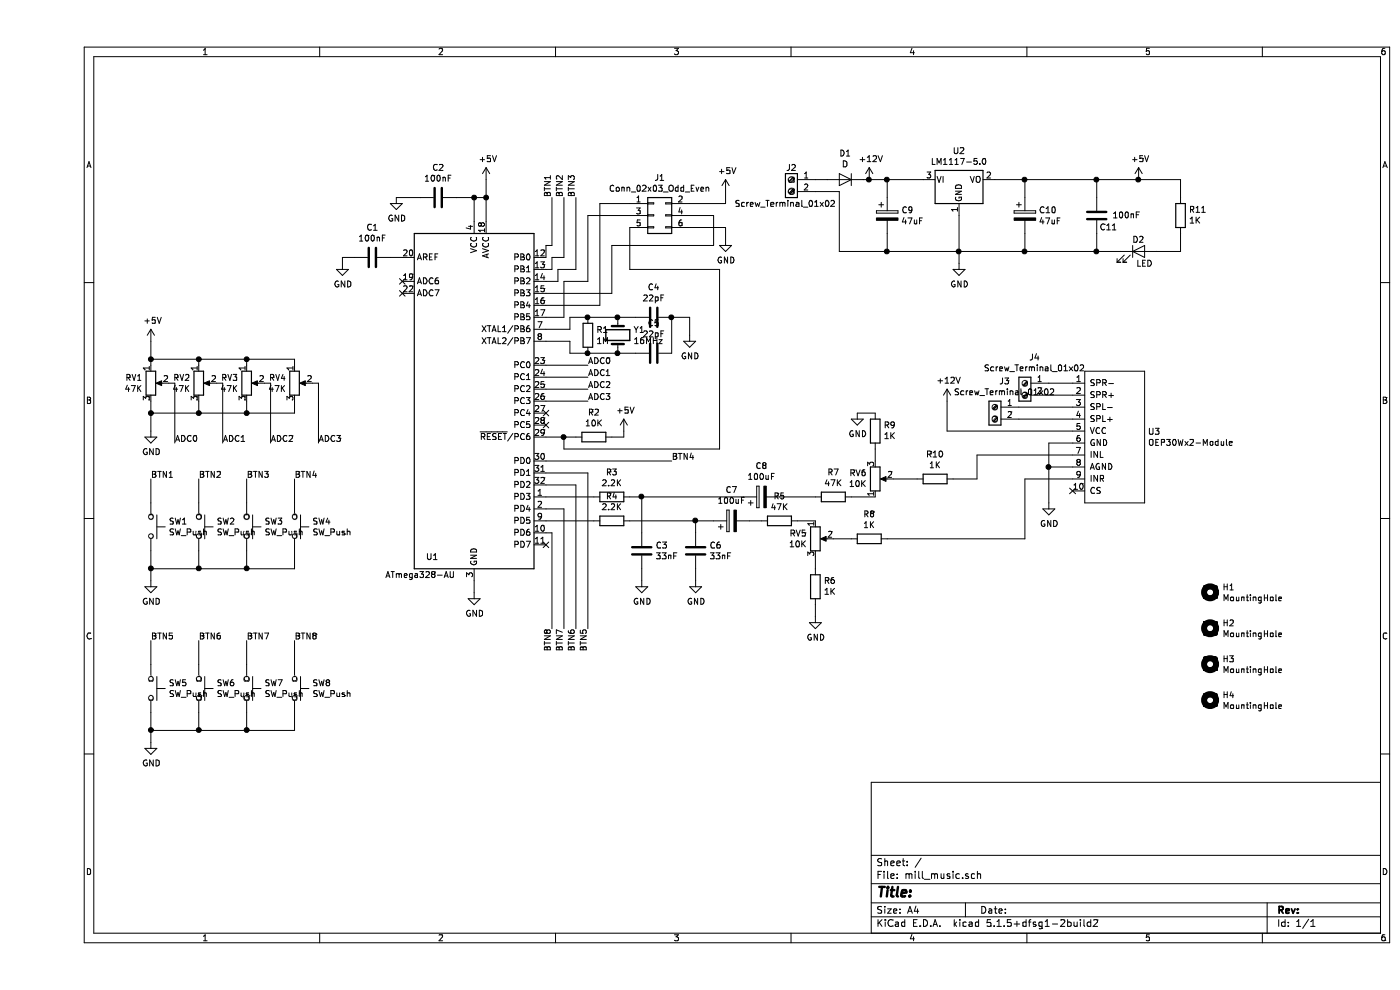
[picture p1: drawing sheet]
EESchema Schematic File Version 4
EELAYER 30 0
EELAYER END
$Descr A4 11693 8268
encoding utf-8
Sheet 1 1
Title ""
Date ""
Rev ""
Comp ""
Comment1 ""
Comment2 ""
Comment3 ""
Comment4 ""
$EndDescr
$Comp
L Device:R R2
U 1 1
P 4650 3650
F 0 "R2" V 4443 3650 50  0000 C CNN
F 1 "10K" V 4534 3650 50  0000 C CNN
F 2 "Capacitor_THT:C_Disc_D3.4mm_W2.1mm_P2.50mm" V 4580 3650 50  0001 C CNN
F 3 "~" H 4650 3650 50  0001 C CNN
	1    4650 3650
	0    1    1    0   
$EndComp
$Comp
L Device:Crystal Y1
U 1 1
P 4850 2800
F 0 "Y1" V 4804 2931 50  0000 L CNN
F 1 "16MHz" V 4895 2931 50  0000 L CNN
F 2 "Crystal:Crystal_HC49-U_Vertical" H 4850 2800 50  0001 C CNN
F 3 "~" H 4850 2800 50  0001 C CNN
	1    4850 2800
	0    1    1    0   
$EndComp
$Comp
L Device:C C4
U 1 1
P 5150 2650
F 0 "C4" V 4898 2650 50  0000 C CNN
F 1 "22pF" V 4989 2650 50  0000 C CNN
F 2 "Capacitor_SMD:C_0805_2012Metric_Pad1.15x1.40mm_HandSolder" H 5188 2500 50  0001 C CNN
F 3 "~" H 5150 2650 50  0001 C CNN
	1    5150 2650
	0    1    1    0   
$EndComp
$Comp
L Device:C C5
U 1 1
P 5150 2950
F 0 "C5" V 4898 2950 50  0000 C CNN
F 1 "22pF" V 4989 2950 50  0000 C CNN
F 2 "Capacitor_SMD:C_0805_2012Metric_Pad1.15x1.40mm_HandSolder" H 5188 2800 50  0001 C CNN
F 3 "~" H 5150 2950 50  0001 C CNN
	1    5150 2950
	0    1    1    0   
$EndComp
Wire Wire Line
	4250 2750 4450 2750
Wire Wire Line
	4450 2750 4450 2650
Wire Wire Line
	4450 2650 4600 2650
Wire Wire Line
	4250 2850 4450 2850
Wire Wire Line
	4450 2850 4450 2950
Wire Wire Line
	4450 2950 4600 2950
$Comp
L power:GND #PWR0101
U 1 1
P 5450 2800
F 0 "#PWR0101" H 5450 2550 50  0001 C CNN
F 1 "GND" H 5455 2627 50  0000 C CNN
F 2 "" H 5450 2800 50  0001 C CNN
F 3 "" H 5450 2800 50  0001 C CNN
	1    5450 2800
	1    0    0    -1  
$EndComp
$Comp
L Device:R R1
U 1 1
P 4600 2800
F 0 "R1" H 4670 2846 50  0000 L CNN
F 1 "1M" H 4670 2755 50  0000 L CNN
F 2 "Capacitor_THT:C_Disc_D3.4mm_W2.1mm_P2.50mm" V 4530 2800 50  0001 C CNN
F 3 "~" H 4600 2800 50  0001 C CNN
	1    4600 2800
	1    0    0    -1  
$EndComp
Wire Wire Line
	4600 2650 4850 2650
Connection ~ 4600 2650
Wire Wire Line
	4850 2650 5000 2650
Connection ~ 4850 2650
Wire Wire Line
	5300 2650 5450 2650
Wire Wire Line
	5450 2650 5450 2800
Wire Wire Line
	5300 2950 5300 2650
Connection ~ 5300 2650
Wire Wire Line
	4600 2950 4850 2950
Connection ~ 4600 2950
Wire Wire Line
	4850 2950 5000 2950
Connection ~ 4850 2950
Wire Wire Line
	4250 3650 4400 3650
$Comp
L Device:C C1
U 1 1
P 2800 2150
F 0 "C1" V 2548 2150 50  0000 C CNN
F 1 "100nF" V 2639 2150 50  0000 C CNN
F 2 "Capacitor_SMD:C_0805_2012Metric_Pad1.15x1.40mm_HandSolder" H 2838 2000 50  0001 C CNN
F 3 "~" H 2800 2150 50  0001 C CNN
	1    2800 2150
	0    1    1    0   
$EndComp
$Comp
L power:GND #PWR0102
U 1 1
P 2550 2200
F 0 "#PWR0102" H 2550 1950 50  0001 C CNN
F 1 "GND" H 2555 2027 50  0000 C CNN
F 2 "" H 2550 2200 50  0001 C CNN
F 3 "" H 2550 2200 50  0001 C CNN
	1    2550 2200
	1    0    0    -1  
$EndComp
Wire Wire Line
	2550 2200 2550 2150
Wire Wire Line
	2550 2150 2650 2150
Wire Wire Line
	2950 2150 3050 2150
$Comp
L power:GND #PWR0103
U 1 1
P 3650 4950
F 0 "#PWR0103" H 3650 4700 50  0001 C CNN
F 1 "GND" H 3655 4777 50  0000 C CNN
F 2 "" H 3650 4950 50  0001 C CNN
F 3 "" H 3650 4950 50  0001 C CNN
	1    3650 4950
	1    0    0    -1  
$EndComp
Wire Wire Line
	3650 4850 3650 4950
$Comp
L power:+5V #PWR0104
U 1 1
P 3750 1500
F 0 "#PWR0104" H 3750 1350 50  0001 C CNN
F 1 "+5V" H 3765 1673 50  0000 C CNN
F 2 "" H 3750 1500 50  0001 C CNN
F 3 "" H 3750 1500 50  0001 C CNN
	1    3750 1500
	1    0    0    -1  
$EndComp
Wire Wire Line
	3650 1650 3650 1850
Wire Wire Line
	3750 1650 3750 1850
$Comp
L power:+5V #PWR0105
U 1 1
P 4900 3600
F 0 "#PWR0105" H 4900 3450 50  0001 C CNN
F 1 "+5V" H 4915 3773 50  0000 C CNN
F 2 "" H 4900 3600 50  0001 C CNN
F 3 "" H 4900 3600 50  0001 C CNN
	1    4900 3600
	1    0    0    -1  
$EndComp
Wire Wire Line
	4800 3650 4900 3650
Wire Wire Line
	4900 3650 4900 3600
$Comp
L Connector_Generic:Conn_02x03_Odd_Even J1
U 1 1
P 5150 1800
F 0 "J1" H 5200 2117 50  0000 C CNN
F 1 "Conn_02x03_Odd_Even" H 5200 2026 50  0000 C CNN
F 2 "Connector_PinHeader_2.54mm:PinHeader_2x03_P2.54mm_Vertical" H 5150 1800 50  0001 C CNN
F 3 "~" H 5150 1800 50  0001 C CNN
	1    5150 1800
	1    0    0    -1  
$EndComp
Wire Wire Line
	4250 2650 4400 2650
Wire Wire Line
	4600 1800 4950 1800
Wire Wire Line
	4250 2550 4700 2550
Wire Wire Line
	4700 1700 4950 1700
Wire Wire Line
	4250 2450 4800 2450
Wire Wire Line
	4800 2450 4800 2050
Wire Wire Line
	4800 2050 5650 2050
Wire Wire Line
	5650 2050 5650 1800
Wire Wire Line
	5650 1800 5450 1800
$Comp
L Device:R R4
U 1 1
P 4800 4350
F 0 "R4" V 4593 4350 50  0000 C CNN
F 1 "2.2K" V 4684 4350 50  0000 C CNN
F 2 "Capacitor_THT:C_Disc_D3.4mm_W2.1mm_P2.50mm" V 4730 4350 50  0001 C CNN
F 3 "~" H 4800 4350 50  0001 C CNN
	1    4800 4350
	0    1    1    0   
$EndComp
$Comp
L Device:R R3
U 1 1
P 4800 4150
F 0 "R3" V 4593 4150 50  0000 C CNN
F 1 "2.2K" V 4684 4150 50  0000 C CNN
F 2 "Capacitor_THT:C_Disc_D3.4mm_W2.1mm_P2.50mm" V 4730 4150 50  0001 C CNN
F 3 "~" H 4800 4150 50  0001 C CNN
	1    4800 4150
	0    1    1    0   
$EndComp
Wire Wire Line
	4250 4150 4650 4150
Wire Wire Line
	4250 4350 4650 4350
$Comp
L Device:C C3
U 1 1
P 5050 4600
F 0 "C3" H 5165 4646 50  0000 L CNN
F 1 "33nF" H 5165 4555 50  0000 L CNN
F 2 "Capacitor_SMD:C_0805_2012Metric_Pad1.15x1.40mm_HandSolder" H 5088 4450 50  0001 C CNN
F 3 "~" H 5050 4600 50  0001 C CNN
	1    5050 4600
	1    0    0    -1  
$EndComp
$Comp
L Device:C C6
U 1 1
P 5500 4600
F 0 "C6" H 5615 4646 50  0000 L CNN
F 1 "33nF" H 5615 4555 50  0000 L CNN
F 2 "Capacitor_SMD:C_0805_2012Metric_Pad1.15x1.40mm_HandSolder" H 5538 4450 50  0001 C CNN
F 3 "~" H 5500 4600 50  0001 C CNN
	1    5500 4600
	1    0    0    -1  
$EndComp
Wire Wire Line
	4950 4350 5500 4350
Wire Wire Line
	5500 4350 5500 4450
Wire Wire Line
	4950 4150 5050 4150
Wire Wire Line
	5050 4150 5050 4450
$Comp
L Device:CP C8
U 1 1
P 6050 4150
F 0 "C8" V 6305 4150 50  0000 C CNN
F 1 "100uF" V 6214 4150 50  0000 C CNN
F 2 "Capacitor_THT:CP_Radial_D6.3mm_P2.50mm" H 6088 4000 50  0001 C CNN
F 3 "~" H 6050 4150 50  0001 C CNN
	1    6050 4150
	0    -1   -1   0   
$EndComp
$Comp
L Device:CP C7
U 1 1
P 5800 4350
F 0 "C7" V 6055 4350 50  0000 C CNN
F 1 "100uF" V 5964 4350 50  0000 C CNN
F 2 "Capacitor_THT:CP_Radial_D6.3mm_P2.50mm" H 5838 4200 50  0001 C CNN
F 3 "~" H 5800 4350 50  0001 C CNN
	1    5800 4350
	0    -1   -1   0   
$EndComp
$Comp
L Device:R R5
U 1 1
P 6200 4350
F 0 "R5" V 5993 4350 50  0000 C CNN
F 1 "47K" V 6084 4350 50  0000 C CNN
F 2 "Capacitor_THT:C_Disc_D3.4mm_W2.1mm_P2.50mm" V 6130 4350 50  0001 C CNN
F 3 "~" H 6200 4350 50  0001 C CNN
	1    6200 4350
	0    1    1    0   
$EndComp
$Comp
L Device:R R7
U 1 1
P 6650 4150
F 0 "R7" V 6443 4150 50  0000 C CNN
F 1 "47K" V 6534 4150 50  0000 C CNN
F 2 "Capacitor_THT:C_Disc_D3.4mm_W2.1mm_P2.50mm" V 6580 4150 50  0001 C CNN
F 3 "~" H 6650 4150 50  0001 C CNN
	1    6650 4150
	0    1    1    0   
$EndComp
Wire Wire Line
	4950 1900 4950 2250
Wire Wire Line
	5700 2250 5700 3750
Wire Wire Line
	5700 3750 4400 3750
Wire Wire Line
	4400 3750 4400 3650
Connection ~ 4400 3650
Wire Wire Line
	4400 3650 4500 3650
Wire Wire Line
	5050 4150 5900 4150
Connection ~ 5050 4150
Wire Wire Line
	5500 4350 5650 4350
Connection ~ 5500 4350
$Comp
L Device:R_POT RV5
U 1 1
P 6500 4500
F 0 "RV5" H 6431 4546 50  0000 R CNN
F 1 "10K" H 6431 4455 50  0000 R CNN
F 2 "Connector_PinHeader_2.54mm:PinHeader_1x03_P2.54mm_Vertical" H 6500 4500 50  0001 C CNN
F 3 "~" H 6500 4500 50  0001 C CNN
	1    6500 4500
	1    0    0    -1  
$EndComp
$Comp
L Device:R R8
U 1 1
P 6950 4500
F 0 "R8" V 6743 4500 50  0000 C CNN
F 1 "1K" V 6834 4500 50  0000 C CNN
F 2 "Capacitor_THT:C_Disc_D3.4mm_W2.1mm_P2.50mm" V 6880 4500 50  0001 C CNN
F 3 "~" H 6950 4500 50  0001 C CNN
	1    6950 4500
	0    1    1    0   
$EndComp
$Comp
L Device:R_POT RV6
U 1 1
P 7000 4000
F 0 "RV6" H 6931 3954 50  0000 R CNN
F 1 "10K" H 6931 4045 50  0000 R CNN
F 2 "Connector_PinHeader_2.54mm:PinHeader_1x03_P2.54mm_Vertical" H 7000 4000 50  0001 C CNN
F 3 "~" H 7000 4000 50  0001 C CNN
	1    7000 4000
	1    0    0    1   
$EndComp
$Comp
L Device:R R10
U 1 1
P 7500 4000
F 0 "R10" V 7293 4000 50  0000 C CNN
F 1 "1K" V 7384 4000 50  0000 C CNN
F 2 "Capacitor_THT:C_Disc_D3.4mm_W2.1mm_P2.50mm" V 7430 4000 50  0001 C CNN
F 3 "~" H 7500 4000 50  0001 C CNN
	1    7500 4000
	0    1    1    0   
$EndComp
Wire Wire Line
	6200 4150 6500 4150
Wire Wire Line
	6800 4150 7000 4150
Wire Wire Line
	6650 4500 6800 4500
Wire Wire Line
	6350 4350 6500 4350
Wire Wire Line
	5950 4350 6050 4350
Wire Wire Line
	7150 4000 7350 4000
$Comp
L Device:R R6
U 1 1
P 6500 4900
F 0 "R6" H 6430 4854 50  0000 R CNN
F 1 "1K" H 6430 4945 50  0000 R CNN
F 2 "Capacitor_THT:C_Disc_D3.4mm_W2.1mm_P2.50mm" V 6430 4900 50  0001 C CNN
F 3 "~" H 6500 4900 50  0001 C CNN
	1    6500 4900
	-1   0    0    1   
$EndComp
$Comp
L Device:R R9
U 1 1
P 7000 3600
F 0 "R9" H 6930 3554 50  0000 R CNN
F 1 "1K" H 6930 3645 50  0000 R CNN
F 2 "Capacitor_THT:C_Disc_D3.4mm_W2.1mm_P2.50mm" V 6930 3600 50  0001 C CNN
F 3 "~" H 7000 3600 50  0001 C CNN
	1    7000 3600
	-1   0    0    1   
$EndComp
Wire Wire Line
	7000 3750 7000 3850
Wire Wire Line
	6500 4650 6500 4750
$Comp
L power:GND #PWR0106
U 1 1
P 6500 5150
F 0 "#PWR0106" H 6500 4900 50  0001 C CNN
F 1 "GND" H 6505 4977 50  0000 C CNN
F 2 "" H 6500 5150 50  0001 C CNN
F 3 "" H 6500 5150 50  0001 C CNN
	1    6500 5150
	1    0    0    -1  
$EndComp
$Comp
L power:GND #PWR0107
U 1 1
P 6850 3450
F 0 "#PWR0107" H 6850 3200 50  0001 C CNN
F 1 "GND" H 6855 3277 50  0000 C CNN
F 2 "" H 6850 3450 50  0001 C CNN
F 3 "" H 6850 3450 50  0001 C CNN
	1    6850 3450
	1    0    0    -1  
$EndComp
Wire Wire Line
	6850 3450 7000 3450
Wire Wire Line
	6500 5050 6500 5150
$Comp
L power:+5V #PWR0108
U 1 1
P 5750 1600
F 0 "#PWR0108" H 5750 1450 50  0001 C CNN
F 1 "+5V" H 5765 1773 50  0000 C CNN
F 2 "" H 5750 1600 50  0001 C CNN
F 3 "" H 5750 1600 50  0001 C CNN
	1    5750 1600
	1    0    0    -1  
$EndComp
$Comp
L power:GND #PWR0109
U 1 1
P 5750 2000
F 0 "#PWR0109" H 5750 1750 50  0001 C CNN
F 1 "GND" H 5755 1827 50  0000 C CNN
F 2 "" H 5750 2000 50  0001 C CNN
F 3 "" H 5750 2000 50  0001 C CNN
	1    5750 2000
	1    0    0    -1  
$EndComp
Wire Wire Line
	5450 1900 5750 1900
Wire Wire Line
	5750 1900 5750 2000
Wire Wire Line
	5450 1700 5750 1700
Wire Wire Line
	5750 1700 5750 1600
$Comp
L power:GND #PWR0110
U 1 1
P 5500 4850
F 0 "#PWR0110" H 5500 4600 50  0001 C CNN
F 1 "GND" H 5505 4677 50  0000 C CNN
F 2 "" H 5500 4850 50  0001 C CNN
F 3 "" H 5500 4850 50  0001 C CNN
	1    5500 4850
	1    0    0    -1  
$EndComp
$Comp
L power:GND #PWR0111
U 1 1
P 5050 4850
F 0 "#PWR0111" H 5050 4600 50  0001 C CNN
F 1 "GND" H 5055 4677 50  0000 C CNN
F 2 "" H 5050 4850 50  0001 C CNN
F 3 "" H 5050 4850 50  0001 C CNN
	1    5050 4850
	1    0    0    -1  
$EndComp
Wire Wire Line
	5050 4850 5050 4750
Wire Wire Line
	5500 4750 5500 4850
$Comp
L Device:R_POT RV1
U 1 1
P 950 3200
F 0 "RV1" H 881 3246 50  0000 R CNN
F 1 "47K" H 881 3155 50  0000 R CNN
F 2 "Connector_PinHeader_2.54mm:PinHeader_1x03_P2.54mm_Vertical" H 950 3200 50  0001 C CNN
F 3 "~" H 950 3200 50  0001 C CNN
	1    950  3200
	1    0    0    -1  
$EndComp
$Comp
L Device:R_POT RV2
U 1 1
P 1350 3200
F 0 "RV2" H 1281 3246 50  0000 R CNN
F 1 "47K" H 1281 3155 50  0000 R CNN
F 2 "Connector_PinHeader_2.54mm:PinHeader_1x03_P2.54mm_Vertical" H 1350 3200 50  0001 C CNN
F 3 "~" H 1350 3200 50  0001 C CNN
	1    1350 3200
	1    0    0    -1  
$EndComp
$Comp
L Device:R_POT RV3
U 1 1
P 1750 3200
F 0 "RV3" H 1681 3246 50  0000 R CNN
F 1 "47K" H 1681 3155 50  0000 R CNN
F 2 "Connector_PinHeader_2.54mm:PinHeader_1x03_P2.54mm_Vertical" H 1750 3200 50  0001 C CNN
F 3 "~" H 1750 3200 50  0001 C CNN
	1    1750 3200
	1    0    0    -1  
$EndComp
$Comp
L Device:R_POT RV4
U 1 1
P 2150 3200
F 0 "RV4" H 2081 3246 50  0000 R CNN
F 1 "47K" H 2081 3155 50  0000 R CNN
F 2 "Connector_PinHeader_2.54mm:PinHeader_1x03_P2.54mm_Vertical" H 2150 3200 50  0001 C CNN
F 3 "~" H 2150 3200 50  0001 C CNN
	1    2150 3200
	1    0    0    -1  
$EndComp
$Comp
L power:GND #PWR0112
U 1 1
P 950 3600
F 0 "#PWR0112" H 950 3350 50  0001 C CNN
F 1 "GND" H 955 3427 50  0000 C CNN
F 2 "" H 950 3600 50  0001 C CNN
F 3 "" H 950 3600 50  0001 C CNN
	1    950  3600
	1    0    0    -1  
$EndComp
$Comp
L power:+5V #PWR0113
U 1 1
P 950 2850
F 0 "#PWR0113" H 950 2700 50  0001 C CNN
F 1 "+5V" H 965 3023 50  0000 C CNN
F 2 "" H 950 2850 50  0001 C CNN
F 3 "" H 950 2850 50  0001 C CNN
	1    950  2850
	1    0    0    -1  
$EndComp
Wire Wire Line
	950  2850 950  3000
Wire Wire Line
	950  3000 1350 3000
Wire Wire Line
	1350 3000 1350 3050
Connection ~ 950  3000
Wire Wire Line
	950  3000 950  3050
Wire Wire Line
	1350 3000 1750 3000
Wire Wire Line
	1750 3000 1750 3050
Connection ~ 1350 3000
Wire Wire Line
	1750 3000 2150 3000
Wire Wire Line
	2150 3000 2150 3050
Connection ~ 1750 3000
Wire Wire Line
	2150 3350 2150 3450
Wire Wire Line
	2150 3450 1750 3450
Wire Wire Line
	950  3450 950  3350
Wire Wire Line
	950  3600 950  3450
Connection ~ 950  3450
Wire Wire Line
	1350 3350 1350 3450
Connection ~ 1350 3450
Wire Wire Line
	1350 3450 950  3450
Wire Wire Line
	1750 3350 1750 3450
Connection ~ 1750 3450
Wire Wire Line
	1750 3450 1350 3450
Wire Wire Line
	1900 3200 1950 3200
Wire Wire Line
	1950 3200 1950 3700
Wire Wire Line
	4250 3050 4600 3050
Wire Wire Line
	4250 3150 4600 3150
Wire Wire Line
	4250 3250 4600 3250
Wire Wire Line
	4250 3350 4600 3350
Text Label 4600 3050 0    50   ~ 0
ADC0
Text Label 4600 3150 0    50   ~ 0
ADC1
Text Label 4600 3250 0    50   ~ 0
ADC2
Text Label 4600 3350 0    50   ~ 0
ADC3
Text Label 1950 3700 0    50   ~ 0
ADC2
Wire Wire Line
	2300 3200 2350 3200
Wire Wire Line
	2350 3200 2350 3700
Wire Wire Line
	1500 3200 1550 3200
Wire Wire Line
	1550 3200 1550 3700
Wire Wire Line
	1100 3200 1150 3200
Wire Wire Line
	1150 3200 1150 3700
Text Label 1550 3700 0    50   ~ 0
ADC1
Text Label 1150 3700 0    50   ~ 0
ADC0
Text Label 2350 3700 0    50   ~ 0
ADC3
$Comp
L Switch:SW_Push SW1
U 1 1
P 950 4400
F 0 "SW1" V 904 4548 50  0000 L CNN
F 1 "SW_Push" V 995 4548 50  0000 L CNN
F 2 "Connector_PinHeader_2.54mm:PinHeader_1x02_P2.54mm_Vertical" H 950 4600 50  0001 C CNN
F 3 "~" H 950 4600 50  0001 C CNN
	1    950  4400
	0    1    1    0   
$EndComp
$Comp
L Switch:SW_Push SW2
U 1 1
P 1350 4400
F 0 "SW2" V 1304 4548 50  0000 L CNN
F 1 "SW_Push" V 1395 4548 50  0000 L CNN
F 2 "Connector_PinHeader_2.54mm:PinHeader_1x02_P2.54mm_Vertical" H 1350 4600 50  0001 C CNN
F 3 "~" H 1350 4600 50  0001 C CNN
	1    1350 4400
	0    1    1    0   
$EndComp
$Comp
L Switch:SW_Push SW3
U 1 1
P 1750 4400
F 0 "SW3" V 1704 4548 50  0000 L CNN
F 1 "SW_Push" V 1795 4548 50  0000 L CNN
F 2 "Connector_PinHeader_2.54mm:PinHeader_1x02_P2.54mm_Vertical" H 1750 4600 50  0001 C CNN
F 3 "~" H 1750 4600 50  0001 C CNN
	1    1750 4400
	0    1    1    0   
$EndComp
$Comp
L Switch:SW_Push SW4
U 1 1
P 2150 4400
F 0 "SW4" V 2104 4548 50  0000 L CNN
F 1 "SW_Push" V 2195 4548 50  0000 L CNN
F 2 "Connector_PinHeader_2.54mm:PinHeader_1x02_P2.54mm_Vertical" H 2150 4600 50  0001 C CNN
F 3 "~" H 2150 4600 50  0001 C CNN
	1    2150 4400
	0    1    1    0   
$EndComp
$Comp
L power:GND #PWR0114
U 1 1
P 950 4850
F 0 "#PWR0114" H 950 4600 50  0001 C CNN
F 1 "GND" H 955 4677 50  0000 C CNN
F 2 "" H 950 4850 50  0001 C CNN
F 3 "" H 950 4850 50  0001 C CNN
	1    950  4850
	1    0    0    -1  
$EndComp
Wire Wire Line
	950  4850 950  4750
Wire Wire Line
	950  4750 1350 4750
Wire Wire Line
	1350 4750 1350 4600
Connection ~ 950  4750
Wire Wire Line
	950  4750 950  4600
Wire Wire Line
	1350 4750 1750 4750
Wire Wire Line
	1750 4750 1750 4600
Connection ~ 1350 4750
Wire Wire Line
	1750 4750 2150 4750
Wire Wire Line
	2150 4750 2150 4600
Connection ~ 1750 4750
Wire Wire Line
	950  4200 950  4000
Wire Wire Line
	1350 4200 1350 4000
Wire Wire Line
	1750 4200 1750 4000
Wire Wire Line
	2150 4200 2150 4000
Text Label 1750 4000 0    50   ~ 0
BTN3
Text Label 2150 4000 0    50   ~ 0
BTN4
Text Label 1350 4000 0    50   ~ 0
BTN2
Text Label 950  4000 0    50   ~ 0
BTN1
$Comp
L Switch:SW_Push SW5
U 1 1
P 950 5750
F 0 "SW5" V 904 5898 50  0000 L CNN
F 1 "SW_Push" V 995 5898 50  0000 L CNN
F 2 "Connector_PinHeader_2.54mm:PinHeader_1x02_P2.54mm_Vertical" H 950 5950 50  0001 C CNN
F 3 "~" H 950 5950 50  0001 C CNN
	1    950  5750
	0    1    1    0   
$EndComp
$Comp
L Switch:SW_Push SW6
U 1 1
P 1350 5750
F 0 "SW6" V 1304 5898 50  0000 L CNN
F 1 "SW_Push" V 1395 5898 50  0000 L CNN
F 2 "Connector_PinHeader_2.54mm:PinHeader_1x02_P2.54mm_Vertical" H 1350 5950 50  0001 C CNN
F 3 "~" H 1350 5950 50  0001 C CNN
	1    1350 5750
	0    1    1    0   
$EndComp
$Comp
L Switch:SW_Push SW7
U 1 1
P 1750 5750
F 0 "SW7" V 1704 5898 50  0000 L CNN
F 1 "SW_Push" V 1795 5898 50  0000 L CNN
F 2 "Connector_PinHeader_2.54mm:PinHeader_1x02_P2.54mm_Vertical" H 1750 5950 50  0001 C CNN
F 3 "~" H 1750 5950 50  0001 C CNN
	1    1750 5750
	0    1    1    0   
$EndComp
$Comp
L Switch:SW_Push SW8
U 1 1
P 2150 5750
F 0 "SW8" V 2104 5898 50  0000 L CNN
F 1 "SW_Push" V 2195 5898 50  0000 L CNN
F 2 "Connector_PinHeader_2.54mm:PinHeader_1x02_P2.54mm_Vertical" H 2150 5950 50  0001 C CNN
F 3 "~" H 2150 5950 50  0001 C CNN
	1    2150 5750
	0    1    1    0   
$EndComp
$Comp
L power:GND #PWR0115
U 1 1
P 950 6200
F 0 "#PWR0115" H 950 5950 50  0001 C CNN
F 1 "GND" H 955 6027 50  0000 C CNN
F 2 "" H 950 6200 50  0001 C CNN
F 3 "" H 950 6200 50  0001 C CNN
	1    950  6200
	1    0    0    -1  
$EndComp
Wire Wire Line
	950  6200 950  6100
Wire Wire Line
	950  6100 1350 6100
Wire Wire Line
	1350 6100 1350 5950
Connection ~ 950  6100
Wire Wire Line
	950  6100 950  5950
Wire Wire Line
	1350 6100 1750 6100
Wire Wire Line
	1750 6100 1750 5950
Connection ~ 1350 6100
Wire Wire Line
	1750 6100 2150 6100
Wire Wire Line
	2150 6100 2150 5950
Connection ~ 1750 6100
Wire Wire Line
	950  5550 950  5350
Wire Wire Line
	1350 5550 1350 5350
Wire Wire Line
	1750 5550 1750 5350
Wire Wire Line
	2150 5550 2150 5350
Text Label 1750 5350 0    50   ~ 0
BTN7
Text Label 2150 5350 0    50   ~ 0
BTN8
Text Label 1350 5350 0    50   ~ 0
BTN6
Text Label 950  5350 0    50   ~ 0
BTN5
$Comp
L power:GND #PWR0116
U 1 1
P 3000 1650
F 0 "#PWR0116" H 3000 1400 50  0001 C CNN
F 1 "GND" H 3005 1477 50  0000 C CNN
F 2 "" H 3000 1650 50  0001 C CNN
F 3 "" H 3000 1650 50  0001 C CNN
	1    3000 1650
	1    0    0    -1  
$EndComp
$Comp
L Device:C C2
U 1 1
P 3350 1650
F 0 "C2" V 3098 1650 50  0000 C CNN
F 1 "100nF" V 3189 1650 50  0000 C CNN
F 2 "Capacitor_SMD:C_0805_2012Metric_Pad1.15x1.40mm_HandSolder" H 3388 1500 50  0001 C CNN
F 3 "~" H 3350 1650 50  0001 C CNN
	1    3350 1650
	0    1    1    0   
$EndComp
Wire Wire Line
	3500 1650 3650 1650
Connection ~ 3650 1650
Wire Wire Line
	3000 1650 3200 1650
Connection ~ 3750 1650
Wire Wire Line
	3650 1650 3750 1650
Wire Wire Line
	3750 1500 3750 1650
$Comp
L Regulator_Linear:LM1117-5.0 U2
U 1 1
P 7700 1500
F 0 "U2" H 7700 1742 50  0000 C CNN
F 1 "LM1117-5.0" H 7700 1651 50  0000 C CNN
F 2 "Package_TO_SOT_SMD:SOT-223-3_TabPin2" H 7700 1500 50  0001 C CNN
F 3 "http://www.ti.com/lit/ds/symlink/lm1117.pdf" H 7700 1500 50  0001 C CNN
	1    7700 1500
	1    0    0    -1  
$EndComp
$Comp
L power:GND #PWR0117
U 1 1
P 7700 2200
F 0 "#PWR0117" H 7700 1950 50  0001 C CNN
F 1 "GND" H 7705 2027 50  0000 C CNN
F 2 "" H 7700 2200 50  0001 C CNN
F 3 "" H 7700 2200 50  0001 C CNN
	1    7700 2200
	1    0    0    -1  
$EndComp
Wire Wire Line
	7700 2200 7700 2100
$Comp
L Device:CP C9
U 1 1
P 7100 1800
F 0 "C9" H 7218 1846 50  0000 L CNN
F 1 "47uF" H 7218 1755 50  0000 L CNN
F 2 "Capacitor_THT:CP_Radial_D5.0mm_P2.50mm" H 7138 1650 50  0001 C CNN
F 3 "~" H 7100 1800 50  0001 C CNN
	1    7100 1800
	1    0    0    -1  
$EndComp
$Comp
L Device:CP C10
U 1 1
P 8250 1800
F 0 "C10" H 8368 1846 50  0000 L CNN
F 1 "47uF" H 8368 1755 50  0000 L CNN
F 2 "Capacitor_THT:CP_Radial_D5.0mm_P2.50mm" H 8288 1650 50  0001 C CNN
F 3 "~" H 8250 1800 50  0001 C CNN
	1    8250 1800
	1    0    0    -1  
$EndComp
Wire Wire Line
	8250 1650 8250 1500
Wire Wire Line
	8250 1500 8000 1500
Wire Wire Line
	7400 1500 7100 1500
Wire Wire Line
	7100 1500 7100 1650
Wire Wire Line
	8250 1950 8250 2100
Wire Wire Line
	8250 2100 7700 2100
Connection ~ 7700 2100
Wire Wire Line
	7700 2100 7700 1800
Wire Wire Line
	7700 2100 7100 2100
Wire Wire Line
	7100 2100 7100 1950
$Comp
L power:+5V #PWR0118
U 1 1
P 9200 1500
F 0 "#PWR0118" H 9200 1350 50  0001 C CNN
F 1 "+5V" H 9215 1673 50  0000 C CNN
F 2 "" H 9200 1500 50  0001 C CNN
F 3 "" H 9200 1500 50  0001 C CNN
	1    9200 1500
	1    0    0    -1  
$EndComp
Wire Wire Line
	9200 1500 8850 1500
Connection ~ 8250 1500
$Comp
L power:+12V #PWR0119
U 1 1
P 6950 1500
F 0 "#PWR0119" H 6950 1350 50  0001 C CNN
F 1 "+12V" H 6965 1673 50  0000 C CNN
F 2 "" H 6950 1500 50  0001 C CNN
F 3 "" H 6950 1500 50  0001 C CNN
	1    6950 1500
	1    0    0    -1  
$EndComp
Wire Wire Line
	6950 1500 7100 1500
Connection ~ 7100 1500
$Comp
L my_symbols:OEP30Wx2-Module U3
U 1 1
P 9000 3700
F 0 "U3" H 9278 3796 50  0000 L CNN
F 1 "OEP30Wx2-Module" H 9278 3705 50  0000 L CNN
F 2 "my_shit:OEP30Wx2" H 9000 3700 50  0001 C CNN
F 3 "" H 9000 3700 50  0001 C CNN
	1    9000 3700
	1    0    0    -1  
$EndComp
Wire Wire Line
	7100 4500 8250 4500
Wire Wire Line
	8250 4500 8250 4000
Wire Wire Line
	8250 4000 8650 4000
Wire Wire Line
	7650 4000 7850 4000
Wire Wire Line
	7850 4000 7850 3800
Wire Wire Line
	7850 3800 8650 3800
$Comp
L power:GND #PWR0120
U 1 1
P 8450 4200
F 0 "#PWR0120" H 8450 3950 50  0001 C CNN
F 1 "GND" H 8455 4027 50  0000 C CNN
F 2 "" H 8450 4200 50  0001 C CNN
F 3 "" H 8450 4200 50  0001 C CNN
	1    8450 4200
	1    0    0    -1  
$EndComp
Wire Wire Line
	8450 4200 8450 3900
Wire Wire Line
	8450 3900 8650 3900
Wire Wire Line
	8450 3900 8450 3700
Wire Wire Line
	8450 3700 8650 3700
Connection ~ 8450 3900
$Comp
L power:+12V #PWR0121
U 1 1
P 7600 3350
F 0 "#PWR0121" H 7600 3200 50  0001 C CNN
F 1 "+12V" H 7615 3523 50  0000 C CNN
F 2 "" H 7600 3350 50  0001 C CNN
F 3 "" H 7600 3350 50  0001 C CNN
	1    7600 3350
	1    0    0    -1  
$EndComp
Wire Wire Line
	7600 3350 7600 3600
Wire Wire Line
	7600 3600 8650 3600
$Comp
L Connector:Screw_Terminal_01x02 J4
U 1 1
P 8250 3200
F 0 "J4" H 8168 3417 50  0000 C CNN
F 1 "Screw_Terminal_01x02" H 8168 3326 50  0000 C CNN
F 2 "TerminalBlock:TerminalBlock_Altech_AK300-2_P5.00mm" H 8250 3200 50  0001 C CNN
F 3 "~" H 8250 3200 50  0001 C CNN
	1    8250 3200
	-1   0    0    -1  
$EndComp
$Comp
L Connector:Screw_Terminal_01x02 J3
U 1 1
P 8000 3400
F 0 "J3" H 7918 3617 50  0000 C CNN
F 1 "Screw_Terminal_01x02" H 7918 3526 50  0000 C CNN
F 2 "TerminalBlock:TerminalBlock_Altech_AK300-2_P5.00mm" H 8000 3400 50  0001 C CNN
F 3 "~" H 8000 3400 50  0001 C CNN
	1    8000 3400
	-1   0    0    -1  
$EndComp
Wire Wire Line
	8450 3200 8650 3200
Wire Wire Line
	8450 3300 8650 3300
Wire Wire Line
	8200 3400 8650 3400
Wire Wire Line
	8200 3500 8650 3500
$Comp
L Connector:Screw_Terminal_01x02 J2
U 1 1
P 6300 1500
F 0 "J2" H 6300 1600 50  0000 C CNN
F 1 "Screw_Terminal_01x02" H 6350 1300 50  0000 C CNN
F 2 "TerminalBlock:TerminalBlock_Altech_AK300-2_P5.00mm" H 6300 1500 50  0001 C CNN
F 3 "~" H 6300 1500 50  0001 C CNN
	1    6300 1500
	-1   0    0    -1  
$EndComp
Wire Wire Line
	6500 1600 6700 1600
Wire Wire Line
	6700 1600 6700 2100
Wire Wire Line
	6700 2100 7100 2100
Connection ~ 7100 2100
NoConn ~ 4250 3450
NoConn ~ 4250 3550
Wire Wire Line
	4950 2250 5700 2250
Wire Wire Line
	4700 1700 4700 2550
Wire Wire Line
	4600 1800 4600 2350
Wire Wire Line
	4600 2350 4400 2350
Wire Wire Line
	4400 2350 4400 2650
Wire Wire Line
	4250 2350 4350 2350
Wire Wire Line
	4350 2350 4350 2250
Wire Wire Line
	4350 2250 4500 2250
Wire Wire Line
	4500 2250 4500 1650
Wire Wire Line
	4250 2250 4300 2250
Wire Wire Line
	4300 2250 4300 2150
Wire Wire Line
	4300 2150 4400 2150
Wire Wire Line
	4400 2150 4400 1650
Wire Wire Line
	4250 2150 4250 2050
Wire Wire Line
	4250 2050 4300 2050
Wire Wire Line
	4300 2050 4300 1650
Text Label 4500 1650 1    50   ~ 0
BTN3
Text Label 4400 1650 1    50   ~ 0
BTN2
Text Label 4300 1650 1    50   ~ 0
BTN1
NoConn ~ 3050 2350
NoConn ~ 3050 2450
Wire Wire Line
	4250 3850 5300 3850
Text Label 5300 3850 0    50   ~ 0
BTN4
$Comp
L MCU_Microchip_ATmega:ATmega328-AU U1
U 1 1
P 3650 3350
F 0 "U1" H 3300 2050 50  0000 C CNN
F 1 "ATmega328-AU" H 3200 1900 50  0000 C CNN
F 2 "Package_QFP:TQFP-32_7x7mm_P0.8mm" H 3650 3350 50  0001 C CIN
F 3 "http://ww1.microchip.com/downloads/en/DeviceDoc/ATmega328_P%20AVR%20MCU%20with%20picoPower%20Technology%20Data%20Sheet%2040001984A.pdf" H 3650 3350 50  0001 C CNN
	1    3650 3350
	1    0    0    -1  
$EndComp
Wire Wire Line
	4250 3950 4600 3950
Wire Wire Line
	4600 3950 4600 5250
Wire Wire Line
	4250 4050 4500 4050
Wire Wire Line
	4500 4050 4500 5250
Wire Wire Line
	4250 4250 4400 4250
Wire Wire Line
	4400 4250 4400 5250
Wire Wire Line
	4250 4450 4300 4450
Wire Wire Line
	4300 4450 4300 5250
Text Label 4600 5250 3    50   ~ 0
BTN5
Text Label 4500 5250 3    50   ~ 0
BTN6
Text Label 4400 5250 3    50   ~ 0
BTN7
Text Label 4300 5250 3    50   ~ 0
BTN8
NoConn ~ 8650 4100
NoConn ~ 4250 4550
$Comp
L Device:D D1
U 1 1
P 6750 1500
F 0 "D1" H 6750 1284 50  0000 C CNN
F 1 "D" H 6750 1375 50  0000 C CNN
F 2 "Diode_THT:D_A-405_P7.62mm_Horizontal" H 6750 1500 50  0001 C CNN
F 3 "~" H 6750 1500 50  0001 C CNN
	1    6750 1500
	-1   0    0    1   
$EndComp
Wire Wire Line
	6500 1500 6600 1500
Wire Wire Line
	6900 1500 6950 1500
Connection ~ 6950 1500
$Comp
L Device:C C11
U 1 1
P 8850 1800
F 0 "C11" H 8750 1900 50  0000 C CNN
F 1 "100nF" H 8600 1800 50  0000 C CNN
F 2 "Capacitor_SMD:C_0805_2012Metric_Pad1.15x1.40mm_HandSolder" H 8888 1650 50  0001 C CNN
F 3 "~" H 8850 1800 50  0001 C CNN
	1    8850 1800
	-1   0    0    1   
$EndComp
Wire Wire Line
	8850 1650 8850 1500
Connection ~ 8850 1500
Wire Wire Line
	8850 1500 8250 1500
Wire Wire Line
	8850 1950 8850 2100
Wire Wire Line
	8850 2100 8250 2100
Connection ~ 8250 2100
$Comp
L Device:LED D2
U 1 1
P 9200 2100
F 0 "D2" H 9200 2200 50  0000 C CNN
F 1 "LED" H 9250 2000 50  0000 C CNN
F 2 "LED_THT:LED_D3.0mm" H 9200 2100 50  0001 C CNN
F 3 "~" H 9200 2100 50  0001 C CNN
	1    9200 2100
	1    0    0    -1  
$EndComp
$Comp
L Device:R R11
U 1 1
P 9550 1800
F 0 "R11" H 9480 1754 50  0000 R CNN
F 1 "1K" H 9480 1845 50  0000 R CNN
F 2 "Capacitor_THT:C_Disc_D3.4mm_W2.1mm_P2.50mm" V 9480 1800 50  0001 C CNN
F 3 "~" H 9550 1800 50  0001 C CNN
	1    9550 1800
	-1   0    0    1   
$EndComp
Wire Wire Line
	9200 1500 9550 1500
Wire Wire Line
	9550 1500 9550 1650
Connection ~ 9200 1500
Wire Wire Line
	9550 1950 9550 2100
Wire Wire Line
	9550 2100 9350 2100
Wire Wire Line
	9050 2100 8850 2100
Connection ~ 8850 2100
$Comp
L Mechanical:MountingHole H1
U 1 1
P 9800 4950
F 0 "H1" H 9900 4996 50  0000 L CNN
F 1 "MountingHole" H 9900 4905 50  0000 L CNN
F 2 "MountingHole:MountingHole_3.2mm_M3_ISO14580" H 9800 4950 50  0001 C CNN
F 3 "~" H 9800 4950 50  0001 C CNN
	1    9800 4950
	1    0    0    -1  
$EndComp
$Comp
L Mechanical:MountingHole H2
U 1 1
P 9800 5250
F 0 "H2" H 9900 5296 50  0000 L CNN
F 1 "MountingHole" H 9900 5205 50  0000 L CNN
F 2 "MountingHole:MountingHole_3.2mm_M3_ISO14580" H 9800 5250 50  0001 C CNN
F 3 "~" H 9800 5250 50  0001 C CNN
	1    9800 5250
	1    0    0    -1  
$EndComp
$Comp
L Mechanical:MountingHole H3
U 1 1
P 9800 5550
F 0 "H3" H 9900 5596 50  0000 L CNN
F 1 "MountingHole" H 9900 5505 50  0000 L CNN
F 2 "MountingHole:MountingHole_3.2mm_M3_ISO14580" H 9800 5550 50  0001 C CNN
F 3 "~" H 9800 5550 50  0001 C CNN
	1    9800 5550
	1    0    0    -1  
$EndComp
$Comp
L Mechanical:MountingHole H4
U 1 1
P 9800 5850
F 0 "H4" H 9900 5896 50  0000 L CNN
F 1 "MountingHole" H 9900 5805 50  0000 L CNN
F 2 "MountingHole:MountingHole_3.2mm_M3_ISO14580" H 9800 5850 50  0001 C CNN
F 3 "~" H 9800 5850 50  0001 C CNN
	1    9800 5850
	1    0    0    -1  
$EndComp
$EndSCHEMATC
